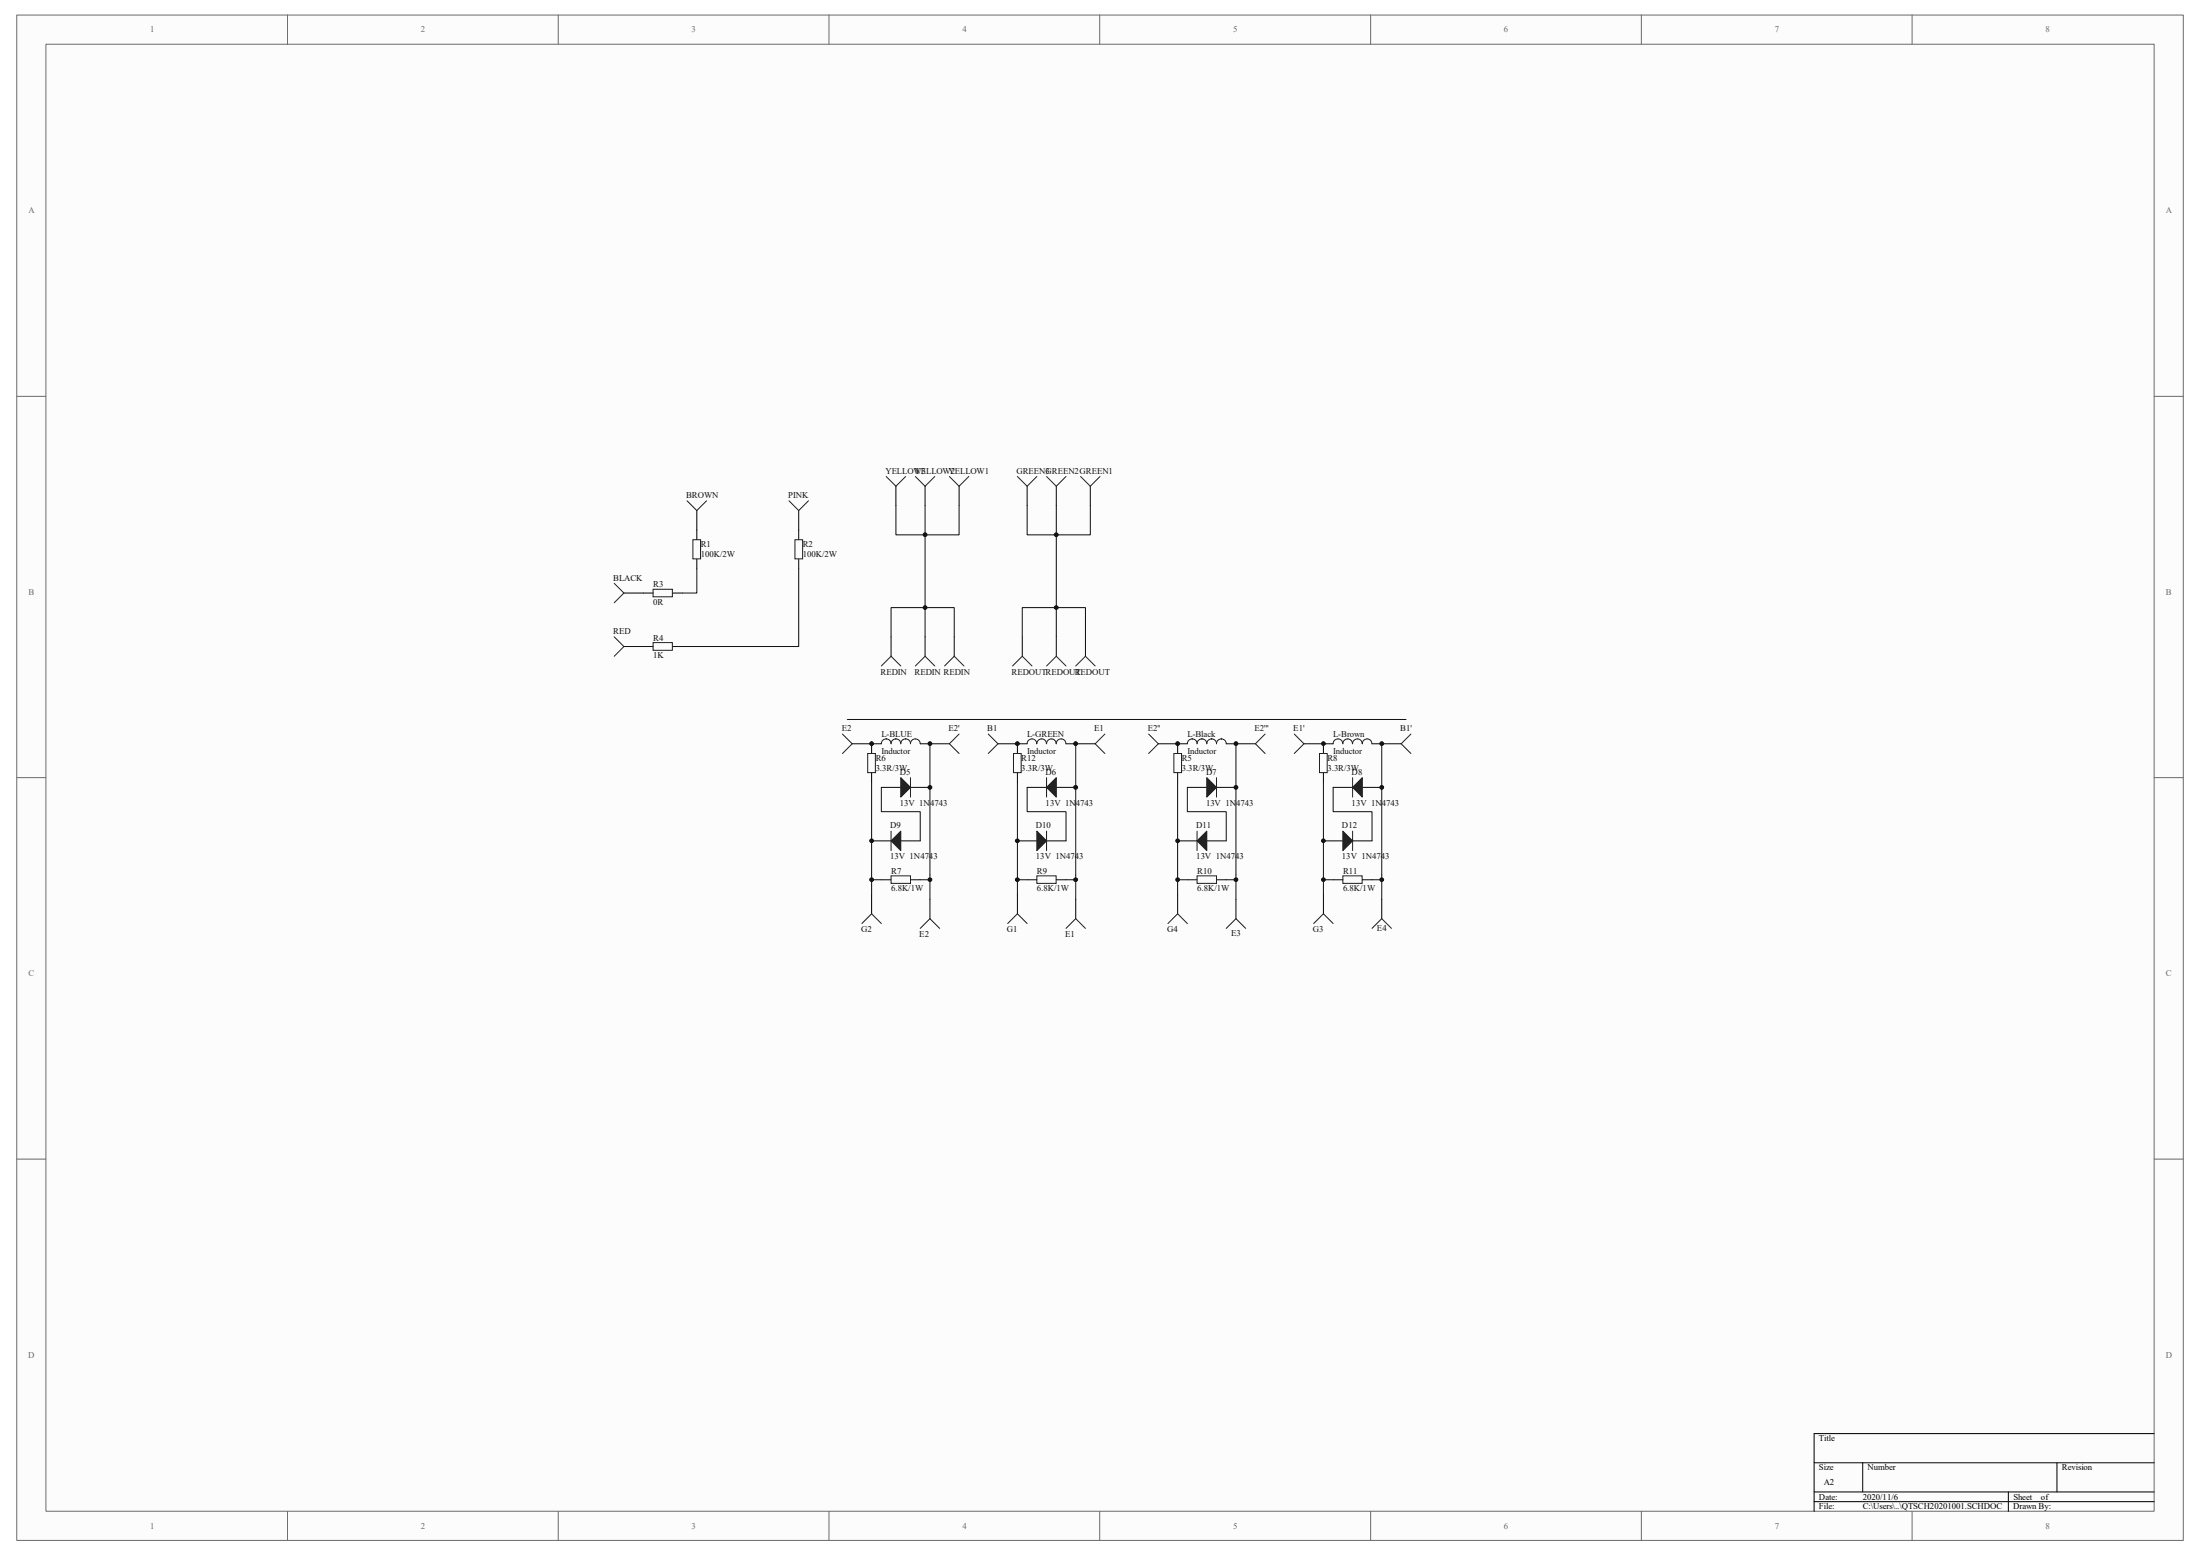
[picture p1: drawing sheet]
<svg xmlns="http://www.w3.org/2000/svg" width="297mm" height="210mm" viewBox="0 0 297 210" stroke-linecap="round" stroke-linejoin="round" font-family="sans-serif">
<path d="M2.3 2.1h292.5v205.8h-292.5z" fill="#fcfcfc"/>
<path d="M2.3 2h292.5v205.9h-292.5z" fill="none" stroke="#6a6a6a" stroke-width=".14"/>
<path d="M6.2 6h284.6v197.9h-284.6z" fill="#fcfcfc"/>
<g fill="none" stroke="#6a6a6a" stroke-width=".14">
<path d="M6.2 6h284.6v197.9h-284.6zM38.8 2v3.9M75.4 2v3.9M111.9 2v3.9M148.5 2v3.9M185.1 2v3.9M221.6 2v3.9M258.2 2v3.9M2.3 53.5h3.9M290.8 53.5h4M2.3 104.9h3.9M290.8 104.9h4"/>
<path d="M2.3 156.4h3.9M290.8 156.4h4M38.8 204v3.9M75.4 204v3.9M111.9 204v3.9M148.5 204v3.9M185.1 204v3.9M221.6 204v3.9M258.2 204v3.9"/>
</g>
<g fill="none" stroke="#000" stroke-width=".14">
<path d="M94.1 68.9v3.9M94.1 75.5v1.3M107.8 68.9v3.9M107.8 75.5v1.3M121 65.6v2.6M124.9 65.6v2.6M129.5 65.6v2.6M138.7 65.6v2.6M142.6 65.6v2.6M147.2 65.6v2.6M84.2 80h4M84.2 87.2h4"/>
<path d="M90.8 80h1.3M90.8 87.2h1.3M120.3 85.9v2.7M124.9 85.9v2.7M128.8 85.9v2.7M138 85.9v2.7M142.6 85.9v2.7M146.6 85.9v2.7M115.1 100.4h3.9M117.7 100.4v1.3M117.7 104.3v1.3M117.7 113.5h2.6"/>
<path d="M119 118.7h1.3M119 106.3h2.6M121.6 113.5h2.6M122.9 118.7h1.3M122.9 106.3h2.7M124.2 100.4h4M134.7 100.4h4M137.4 100.4v1.3M137.4 104.3v1.3M137.4 113.5h2.6M138.7 118.7h1.3M138.7 106.3h2.6"/>
<path d="M141.3 113.5h2.6M142.6 118.7h1.3M142.6 106.3h2.6M143.9 100.4h4M156.4 100.4h3.9M159 100.4v1.3M159 104.3v1.3M159 113.5h2.6M160.3 118.7h1.3M160.3 106.3h2.6M162.9 113.5h2.7M164.3 118.7h1.3"/>
<path d="M164.3 106.3h2.6M165.6 100.4h3.9M176.1 100.4h3.9M178.7 100.4v1.3M178.7 104.3v1.3M178.7 113.5h2.6M180 118.7h1.3M180 106.3h2.6M182.6 113.5h2.6M183.9 118.7h1.3M183.9 106.3h2.7M185.2 100.4h4"/>
<path d="M117.7 120.7v2.6M125.6 121.3v2.7M137.4 120.7v2.6M145.2 121.3v2.7M159 120.7v2.6M166.9 121.3v2.7M178.7 120.7v2.6M186.6 121.3v2.7M244.9 197.4h45.9M251.5 197.4v3.9M277.7 197.4v3.9M290.8 193.5h-45.9v10.5"/>
<path d="M244.9 201.3h45.9M244.9 202.6h45.9M271.2 201.3v2.7"/>
</g>
<g fill="none" stroke="#1c1c1c" stroke-width=".14">
<path d="M82.9 78.7l1.3 1.3-1.3 1.3M88.2 79.5h2.6v1h-2.6zM93.6 72.8h1v2.6h-1zM95.4 67.6l-1.3 1.3-1.3-1.3M107.3 72.8h1.1v2.6h-1.1zM109.2 67.6l-1.4 1.3-1.3-1.3M122.3 64.3l-1.3 1.3-1.3-1.3M126.2 64.3l-1.3 1.3-1.3-1.3M130.8 64.3l-1.3 1.3-1.3-1.3M140 64.3l-1.3 1.3-1.3-1.3M143.9 64.3l-1.3 1.3-1.3-1.3M148.5 64.3l-1.3 1.3-1.3-1.3"/>
<path d="M82.9 85.9l1.3 1.3-1.3 1.4M88.2 86.7h2.6v1.1h-2.6zM113.7 99.1l1.4 1.3-1.4 1.3M121.6 89.9l-1.3-1.3-1.3 1.3M126.2 89.9l-1.3-1.3-1.3 1.3M129.5 99.1l-1.3 1.3 1.3 1.3M130.2 89.9l-1.4-1.3-1.3 1.3M133.4 99.1l1.3 1.3-1.3 1.3M139.3 89.9l-1.3-1.3-1.3 1.3M143.9 89.9l-1.3-1.3-1.3 1.3M147.9 89.9l-1.3-1.3-1.4 1.3M149.2 99.1l-1.3 1.3 1.3 1.3"/>
<path d="M155.1 99.1l1.3 1.3-1.3 1.3M170.8 99.1l-1.3 1.3 1.3 1.3M174.7 99.1l1.4 1.3-1.4 1.3M190.5 99.1l-1.3 1.3 1.3 1.3M117.2 101.7h1v2.6h-1zM120.3 118.2h2.6v1h-2.6zM120.3 112.2v2.6M122.9 104.9v2.7M124.2 100.4a.66 .66 0 0 0-.6-.7 .66 .66 0 0 0-.7 .7 .64 .64 0 0 0-.6-.7 .64 .64 0 0 0-.7 .7 .64 .64 0 0 0-.6-.7 .64 .64 0 0 0-.7 .7 .64 .64 0 0 0-.6-.7 .64 .64 0 0 0-.7 .7M136.8 101.7h1.1v2.6h-1.1zM140 118.2h2.6v1h-2.6zM141.3 104.9v2.7"/>
<path d="M141.3 112.2v2.6M143.9 100.4a.66 .66 0 0 0-.6-.7 .66 .66 0 0 0-.7 .7 .66 .66 0 0 0-.7-.7 .66 .66 0 0 0-.6 .7 .66 .66 0 0 0-.7-.7 .66 .66 0 0 0-.6 .7 .65 .65 0 0 0-.7-.7 .65 .65 0 0 0-.6 .7M158.5 101.7h1v2.6h-1zM161.6 118.2h2.7v1h-2.7zM161.6 112.2v2.6M164.3 104.9v2.7M165.6 100.4a.64 .64 0 0 0-.7-.7 .64 .64 0 0 0-.6 .7 .64 .64 0 0 0-.7-.7 .64 .64 0 0 0-.7 .7 .64 .64 0 0 0-.6-.7 .64 .64 0 0 0-.7 .7 .64 .64 0 0 0-.6-.7 .64 .64 0 0 0-.7 .7M178.2 101.7h1v2.6h-1zM181.3 118.2h2.6v1h-2.6zM182.6 104.9v2.7M182.6 112.2v2.6M185.2 100.4a.66 .66 0 0 0-.6-.7 .66 .66 0 0 0-.7 .7 .66 .66 0 0 0-.6-.7 .66 .66 0 0 0-.7 .7 .66 .66 0 0 0-.7-.7 .66 .66 0 0 0-.6 .7 .65 .65 0 0 0-.7-.7 .65 .65 0 0 0-.6 .7"/>
<path d="M119 124.6l-1.3-1.3-1.3 1.3M126.9 125.3l-1.3-1.3-1.4 1.3M138.7 124.6l-1.3-1.3-1.3 1.3M146.6 125.3l-1.4-1.3-1.3 1.3M160.3 124.6l-1.3-1.3-1.3 1.3M168.2 125.3l-1.3-1.3-1.3 1.3M180 124.6l-1.3-1.3-1.3 1.3M187.9 125.3l-1.3-1.3-1.4 1.3"/>
</g>
<g fill="none" stroke="#0e0e0e" stroke-width=".14">
<path d="M94.1 76.8v3.2h-2M107.8 76.8v10.4h-15.7M121 68.2v4h3.9v13.7M124.9 68.2v4h4.6v-4M138.7 68.2v4h3.9v9.8h4v3.9M142.6 68.2v4h4.6v-4M114.4 97.1h75.4M120.3 85.9v-3.9h8.5v3.9M138 85.9v-3.9h4.6v3.9M117.7 105.6v15.1M117.7 118.7h1.3M119 106.3v3.2h5.2v4"/>
<path d="M125.6 100.4v18.3h-1.4M125.6 118.7v2.6M137.4 105.6v15.1M137.4 118.7h1.3M138.7 106.3v3.2h5.2v4M145.2 100.4v18.3h-1.3M145.2 118.7v2.6M159 105.6v15.1M159 118.7h1.3M160.3 106.3v3.2h5.3v4M166.9 100.4v18.3h-1.3M166.9 118.7v2.6"/>
<path d="M178.7 105.6v15.1M178.7 118.7h1.3M180 106.3v3.2h5.2v4M186.6 100.4v18.3h-1.4M186.6 118.7v2.6"/>
</g>
<g fill="#1c1c1c" stroke="#1c1c1c" stroke-width=".14">
<path d="M120.3 113.5l1.3-1.3v2.6z"/>
<path d="M121.6 104.9l1.3 1.4-1.3 1.3z"/>
<path d="M140 112.2l1.3 1.3-1.3 1.3z"/>
<path d="M141.3 106.3l1.3-1.4v2.7z"/>
<path d="M161.6 113.5l1.3-1.3v2.6z"/>
<path d="M162.9 104.9l1.4 1.4-1.4 1.3z"/>
<path d="M181.3 112.2l1.3 1.3-1.3 1.3z"/>
<path d="M182.6 106.3l1.3-1.4v2.7z"/>
</g>
<g fill="#0e0e0e" stroke="#0e0e0e" stroke-width=".14">
<path d="M137.2 118.5h.2h.1l.1 .2-.1 .2-.1 .1-.3-.2z" fill-rule="evenodd"/>
<path d="M137.2 113.3l.2-.1 .1 .1 .1 .2-.1 .1-.1 .1-.3-.1z" fill-rule="evenodd"/>
<path d="M142.4 81.8l.2-.1 .2 .2v.3h-.2h-.2l-.1-.2z" fill-rule="evenodd"/>
<path d="M145 118.5h.2h.2l.1 .3-.3 .2-.2-.1v-.2z" fill-rule="evenodd"/>
<circle cx="117.7" cy="118.7" r=".25"/>
<circle cx="117.7" cy="113.5" r=".25"/>
<circle cx="117.7" cy="100.4" r=".25"/>
<circle cx="124.9" cy="82" r=".25"/>
<circle cx="124.9" cy="72.2" r=".25"/>
<circle cx="125.6" cy="118.7" r=".25"/>
<circle cx="125.6" cy="106.3" r=".25"/>
<circle cx="125.6" cy="100.4" r=".25"/>
<circle cx="137.4" cy="100.4" r=".26"/>
<circle cx="142.6" cy="72.2" r=".26"/>
<circle cx="145.2" cy="106.3" r=".26"/>
<circle cx="145.2" cy="100.4" r=".26"/>
<circle cx="159" cy="118.7" r=".25"/>
<circle cx="159" cy="113.5" r=".25"/>
<circle cx="159" cy="100.4" r=".25"/>
<circle cx="166.9" cy="118.7" r=".25"/>
<circle cx="166.9" cy="106.3" r=".25"/>
<circle cx="166.9" cy="100.4" r=".25"/>
<circle cx="178.7" cy="118.7" r=".25"/>
<circle cx="178.7" cy="113.5" r=".25"/>
<circle cx="178.7" cy="100.4" r=".25"/>
<circle cx="186.6" cy="118.7" r=".25"/>
<circle cx="186.6" cy="106.3" r=".25"/>
<circle cx="186.6" cy="100.4" r=".25"/>
</g>
<g font-size="1.2" fill="#696969">
<text x="20.3" y="4.4">1</text>
<text x="56.8" y="4.4">2</text>
<text x="93.4" y="4.4">3</text>
<text x="129.9" y="4.4">4</text>
<text x="166.5" y="4.4">5</text>
<text x="203" y="4.4">6</text>
<text x="239.6" y="4.4">7</text>
<text x="276.2" y="4.4">8</text>
<text x="3.8" y="28.8">A</text>
<text x="292.4" y="28.8">A</text>
<text x="3.8" y="80.3">B</text>
<text x="292.4" y="80.3">B</text>
<text x="3.8" y="131.7">C</text>
<text x="292.4" y="131.7">C</text>
<text x="3.8" y="183.2">D</text>
<text x="292.4" y="183.2">D</text>
<text x="20.3" y="206.3">1</text>
<text x="56.8" y="206.3">2</text>
<text x="93.4" y="206.3">3</text>
<text x="129.9" y="206.3">4</text>
<text x="166.5" y="206.3">5</text>
<text x="203" y="206.3">6</text>
<text x="239.6" y="206.3">7</text>
<text x="276.2" y="206.3">8</text>
</g>
<g font-size="1.2" fill="#0e0e0e">
<text x="119.5" y="63.9">YELLOW3</text>
<text x="123.5" y="63.9">YELLOW2</text>
<text x="128.1" y="63.9">YELLOW1</text>
<text x="137.2" y="63.9">GREEN3</text>
<text x="141.2" y="63.9">GREEN2GREEN1</text>
<text x="92.6" y="67.2">BROWN</text>
<text x="106.4" y="67.2">PINK</text>
<text x="94.6" y="75.2">100K/2W</text>
<text x="94.6" y="73.9">R1</text>
<text x="108.4" y="75.2">100K/2W</text>
<text x="108.4" y="73.9">R2</text>
<text x="82.8" y="78.3">BLACK</text>
<text x="88.2" y="81.6">0R</text>
<text x="88.2" y="79.2">R3</text>
<text x="82.8" y="85.6">RED</text>
<text x="88.2" y="88.8">1K</text>
<text x="88.2" y="86.5">R4</text>
<text x="118.9" y="91.1">REDIN</text>
<text x="123.5" y="91.1">REDIN REDIN</text>
<text x="136.6" y="91.1">REDOUTREDOUT</text>
<text x="145.1" y="91.1">REDOUT</text>
<text x="113.6" y="98.7">E2</text>
<text x="119" y="99.4">L-BLUE</text>
<text x="119" y="101.8">Inductor</text>
<text x="128.1" y="98.7">E2'</text>
<text x="133.3" y="98.7">B1</text>
<text x="138.7" y="99.4">L-GREEN</text>
<text x="138.7" y="101.8">Inductor</text>
<text x="147.7" y="98.7">E1</text>
<text x="155" y="98.7">E2''</text>
<text x="160.3" y="99.4">L-Black</text>
<text x="160.3" y="101.8">Inductor</text>
<text x="169.4" y="98.7">E2'''</text>
<text x="174.6" y="98.7">E1'</text>
<text x="180" y="99.4">L-Brown</text>
<text x="180" y="101.8">Inductor</text>
<text x="189.1" y="98.7">B1'</text>
<text x="118.2" y="104">3.3R/3W</text>
<text x="118.2" y="102.7">R6</text>
<text x="121.5" y="104.6">D5</text>
<text x="137.9" y="104">3.3R/3W</text>
<text x="137.9" y="102.7">R12</text>
<text x="141.2" y="104.6">D6</text>
<text x="159.6" y="104">3.3R/3W</text>
<text x="159.6" y="102.7">R5</text>
<text x="162.8" y="104.6">D7</text>
<text x="179.2" y="104">3.3R/3W</text>
<text x="179.2" y="102.7">R8</text>
<text x="182.5" y="104.6">D8</text>
<text x="120.2" y="111.8">D9</text>
<text x="121.5" y="108.8">13V 1N4743</text>
<text x="139.9" y="111.8">D10</text>
<text x="141.2" y="108.8">13V 1N4743</text>
<text x="161.5" y="111.8">D11</text>
<text x="162.8" y="108.8">13V 1N4743</text>
<text x="181.2" y="111.8">D12</text>
<text x="182.5" y="108.8">13V 1N4743</text>
<text x="120.2" y="116">13V 1N4743</text>
<text x="120.3" y="117.9">R7</text>
<text x="139.9" y="116">13V 1N4743</text>
<text x="140" y="117.9">R9</text>
<text x="161.5" y="116">13V 1N4743</text>
<text x="161.6" y="117.9">R10</text>
<text x="181.2" y="116">13V 1N4743</text>
<text x="181.3" y="117.9">R11</text>
<text x="116.3" y="125.8">G2</text>
<text x="120.3" y="120.3">6.8K/1W</text>
<text x="135.9" y="125.8">G1</text>
<text x="140" y="120.3">6.8K/1W</text>
<text x="157.6" y="125.8">G4</text>
<text x="161.6" y="120.3">6.8K/1W</text>
<text x="177.2" y="125.8">G3</text>
<text x="181.3" y="120.3">6.8K/1W</text>
<text x="185.9" y="125.7">E4</text>
<text x="124.1" y="126.4">E2</text>
<text x="143.8" y="126.4">E1</text>
<text x="166.2" y="126.3">E3</text>
</g>
<g font-size="1.2">
<text x="245.6" y="194.5">Title</text>
<text x="245.6" y="198.4">Size</text>
<text x="245.6" y="202.4">Date:</text>
<text x="245.6" y="203.7">File:</text>
<text x="246.2" y="200.4">A2</text>
<text x="251.5" y="202.4">2020/11/6</text>
<text x="251.5" y="203.7">C:\Users\..\QTSCH20201001.SCHDOC</text>
<text x="252.2" y="198.4">Number</text>
<text x="271.8" y="203.7">Drawn By:</text>
<text x="271.8" y="202.4">Sheet</text>
<text x="275.6" y="202.4">of</text>
<text x="278.4" y="198.4">Revision</text>
</g>
</svg>
